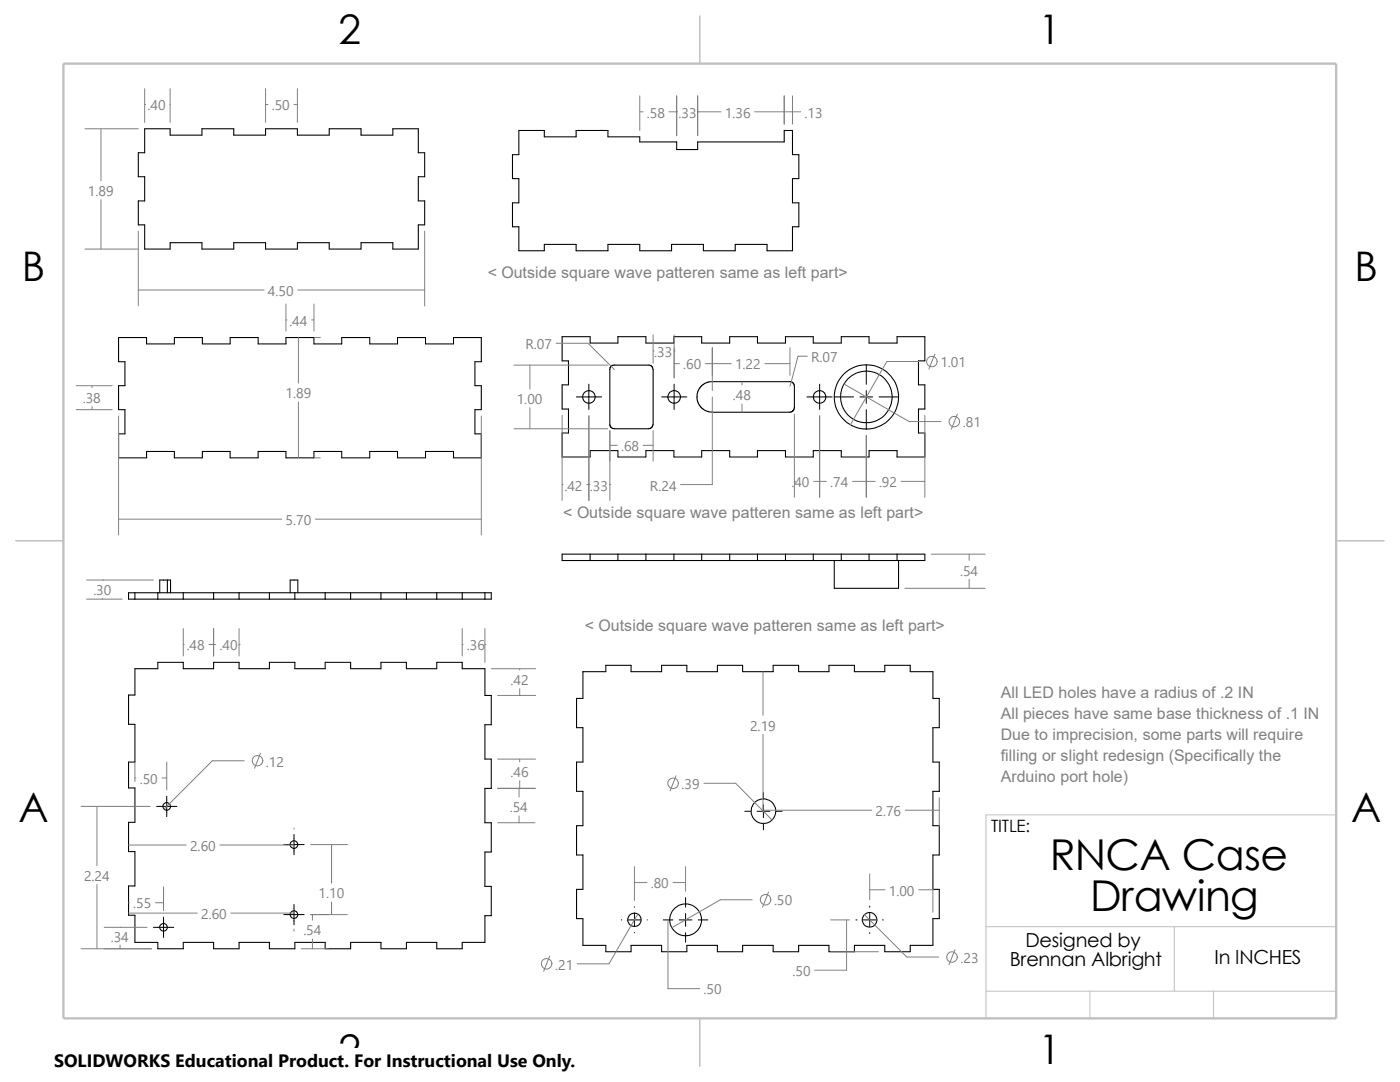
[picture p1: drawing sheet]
<svg xmlns="http://www.w3.org/2000/svg" width="279mm" height="216mm" viewBox="0 0 279 216" stroke-linecap="round" stroke-linejoin="round" font-family="sans-serif">
<path d="M266.7 162.6h-69.9v40.6M196.8 184.9h69.9M196.8 197.8h69.9M217.5 197.8v5.4M234.4 184.9v12.9M242.2 197.8v5.4" fill="none" stroke="#c0c0c0" stroke-width=".2"/>
<path d="M139.7 3.2v9.5M3.1 107.9h9.6M266.7 107.9h9.5M139.7 203.2v9.5" fill="none" stroke="#c0c0c0" stroke-width=".21"/>
<path d="M12.7 12.7h254v190.5h-254z" fill="none" stroke="#c0c0c0" stroke-width=".47"/>
<g fill="none" stroke="#000" stroke-width=".21">
<path d="M28.9 25.7h5.1v1.3h6.3v-1.3h6.4v1.3h6.3v-1.3h6.4v1.3h6.3v-1.3h6.4v1.3h6.3v-1.3h5.1v4.8h1.3v4.8h-1.3v4.8h1.3v4.8h-1.3v4.8h-5.1v-1.3h-6.3v1.3h-6.4v-1.3h-6.3v1.3h-6.4v-1.3h-6.3v1.3h-6.4v-1.3h-6.3v1.3h-5.1v-4.8h-1.3v-4.8h1.3v-4.8h-1.3v-4.8h1.3zM103.5 26h5.1v1.3h6.4v-1.3h6.3v1.3h6.4v1h7.3v1.5h4.2v-1.5h17.3v-2.3h1.7v4.9h1.2v4.7h-1.2v4.9h1.2v4.8h-1.2v4.7h-5.1v-1.2h-6.4v1.2h-6.3v-1.2h-6.4v1.2h-6.3v-1.2h-6.4v1.2h-6.3v-1.2h-6.4v1.2h-5.1v-4.7h-1.2v-4.8h1.2v-4.9h-1.2v-4.7h1.2zM23.7 67.4h5.6v1.2h5.5v-1.2h5.6v1.2h5.5v-1.2h5.6v1.2h5.6v-1.2h5.6v1.2h5.5v-1.2h5.6v1.2h5.5v-1.2h5.6v1.2h5.6v-1.2h5.6v4.8h-1.3v4.8h1.3v4.7h-1.3v4.9h1.3v4.8h-5.6v-1.3h-5.6v1.3h-5.6v-1.3h-5.5v1.3h-5.6v-1.3h-5.5v1.3h-5.6v-1.3h-5.6v1.3h-5.6v-1.3h-5.5v1.3h-5.6v-1.3h-5.5v1.3h-5.6v-4.8h1.2v-4.9h-1.2v-4.7h1.2v-4.8h-1.2zM112.2 67.2h5.6v1.3h5.5v-1.3h5.6v1.3h5.6v-1.3h5.5v1.3h5.6v-1.3h5.6v1.3h5.6v-1.3h5.5v1.3h5.6v-1.3h5.5v1.3h5.6v-1.3h5.6v4.8h-1.3v4.8h1.3v4.8h-1.3v4.8h1.3v4.8h-5.6v-1.3h-5.6v1.3h-5.5v-1.3h-5.6v1.3h-5.5v-1.3h-5.6v1.3h-5.6v-1.3h-5.6v1.3h-5.5v-1.3h-5.6v1.3h-5.6v-1.3h-5.5v1.3h-5.6v-4.8h1.3v-4.8h-1.3v-4.8h1.3v-4.8h-1.3zM122.6 72.8l-.6 .2-.3 .4v11.5l.1 .3 .8 .4h6.9l.5-.2 .3-.7v-11l-.1-.5-.5-.3h-7.1M139.8 77.2l.8-.7 1-.3h16.3l.5 .3 .1 .5v4.6l-.3 .5-.6 .2-16.2-.1-1.2-.7-.7-.8-.3-.6-.1-.9v-.7zM25.7 118.3h72.3v1.2h-72.3zM26.9 118.3v1.2M31.5 118.3v1.2M33.4 115.7h-1.5v2.6M33.4 115.7h.6v2.6M33.4 115.7v2.6"/>
<path d="M36.6 118.3v1.2M42.6 118.3v1.2M47.7 118.3v1.2M53.8 118.3v1.2M57.9 118.3v-2.6h1.5v2.6M58.8 118.3v1.2M64.9 118.3v1.2M70 118.3v1.2M76 118.3v1.2M81.1 118.3v1.2M87.2 118.3v1.2M92.2 118.3v1.2"/>
<path d="M96.8 118.3v1.2M112.2 110.6h72.4v1.2h-72.4zM117.8 110.6v1.2M123.3 110.6v1.2M128.9 110.6v1.2M134.5 110.6v1.2M140 110.6v1.2M145.6 110.6v1.2M151.2 110.6v1.2M156.8 110.6v1.2M162.3 110.6v1.2M166.5 111.8v5.6h12.8v-5.6"/>
<path d="M167.9 110.6v1.2M173.4 110.6v1.2M179 110.6v1.2M26.9 133.4h4.6v-1.2h5.1v1.2h6v-1.2h5.1v1.2h6.1v-1.2h5v1.2h6.1v-1.2h5.1v1.2h6v-1.2h5.1v1.2h6.1v-1.2h5v1.2h4.6v5.4h1.2v5.8h-1.2v6.9h1.2v5.8h-1.2v6.9h1.2v5.8h-1.2v6.9h1.2v5.8h-1.2v5.3h-4.6v1.3h-5v-1.3h-6.1v1.3h-5.1v-1.3h-6v1.3h-5.1v-1.3h-6.1v1.3h-5v-1.3h-6.1v1.3h-5.1v-1.3h-6v1.3h-5.1v-1.3h-4.6v-5.4h-1.2v-5.8h1.2v-6.9h-1.2v-5.8h1.2v-6.9h-1.2v-5.1h1.2v-7.6h-1.2v-5.8h1.2zM116.3 134h4.6v-1.2h5v1.2h6.1v-1.2h5.1v1.2h6.1v-1.2h5v1.2h6.1v-1.2h5.1v1.2h6v-1.2h5.1v1.2h6.1v-1.2h5.1v1.2h4.5v5.4h1.3v5.8h-1.3v6.9h1.3v5.8h-1.3v6.9h1.3v5.8h-1.3v6.9h1.3v5.8h-1.3v5.3h-4.5v1.3h-5.1v-1.3h-6.1v1.3h-5.1v-1.3h-6v1.3h-5.1v-1.3h-6.1v1.3h-5v-1.3h-6.1v1.3h-5.1v-1.3h-6.1v1.3h-5v-1.3h-4.6v-5.3h-1.2v-5.8h1.2v-6.9h-1.2v-5.8h1.2v-6.9h-1.2v-5.8h1.2v-6.9h-1.2v-5.8h1.2z"/>
<circle cx="117.5" cy="79.2" r="1.26"/>
<circle cx="134.6" cy="79.2" r="1.26"/>
<circle cx="163.6" cy="79.2" r="1.26"/>
<circle cx="172.9" cy="79.2" r="5.1"/>
<circle cx="172.9" cy="79.2" r="6.4"/>
<circle cx="33.3" cy="160.9" r=".76"/>
<circle cx="58.7" cy="168.5" r=".76"/>
<circle cx="152.4" cy="161.9" r="2.45"/>
<circle cx="32.6" cy="185" r=".76"/>
<circle cx="58.7" cy="182.5" r=".76"/>
<circle cx="126.6" cy="183.5" r="1.33"/>
<circle cx="136.8" cy="183.6" r="3.2"/>
<circle cx="173.5" cy="183.5" r="1.45"/>
</g>
<g fill="none" stroke="#808080" stroke-width=".2">
<path d="M28.9 17.7v6.7M34 17.7v6.7M53 17.7v6.7M59.4 17.7v6.7M127.7 19.1v6.9M135 19.1v8M139.2 19.1v8M156.5 19.1v5.7M158.2 19.1v5.7M17 25.7h10.6M20.2 25.7v10.4M20.2 39.8v9.9"/>
<path d="M28.9 20.9h.1M33.9 20.9h.1M53 20.9h.5M58.7 20.9h.7M127.7 22.3h.7M133.5 22.3h1.5M135 22.3h.1M139.2 22.3h.1M139.2 22.3h4.7M150.6 22.3h9.2M17 49.7h10.6M27.6 46.1v14.9"/>
<path d="M27.6 57.9h25.1M59.4 57.9h25.4M84.8 46.1v14.9M15.2 77h7.2M18.4 77v.3M57.1 63.8h.1M57.1 60.7v5.4M59.6 67.4v9.1M62.2 63.8h.5M62.7 60.7v5.4M62.7 67.4h1.2M102.6 72.9h18.7"/>
<path d="M105.7 72.9v4.7M111 68.5h6.3l5.3 5.2M130.3 70h.1M130.3 66.8v5.7M134.5 70h.1M134.5 72.6h1.1M134.5 66.8v8.6M140.8 72.6h5.1M142.2 69.4v8.5M142.2 79.2v17.5h-6.4M148.1 76.2v.6M152.7 72.6h4.9"/>
<path d="M157.6 69.4v5.5M161.1 71.1h-1.8l-1.7 5.9M168.4 76.6l13 7.5h6.4M183.3 72.1h-6.3l-7.3 12.7M186.6 70.7l-1.2 3M15.2 81.7h7.2M18.4 81.1v.6M23.7 83v23.8M59.6 80.2v11.2M62.7 91.4h1.2M96.1 83v23.8M102.6 85.6h18.7"/>
<path d="M105.7 81.4v4.2M112.2 96.7h.1M112.2 82.9v17M117.1 96.7h.4M117.5 96.7h.1M117.5 83v16.9M121.7 96.7h.1M121.7 85.9v14M121.7 88.9h1.5M128.4 88.9h1.9M130.3 85.9v6.1M148.1 80.6v1.7"/>
<path d="M158.5 96.1h.1M158.5 82.6v16.6M162.4 96.1h2.5M163.6 83v16.2M170.1 96.1h4.6M172.9 86.9v12.3M179.8 96.1h4.8M184.6 82.9v16.3M191.1 82.6l-1.2 3M17.3 115.7h13.3M17.3 119.5h7.1M20.4 115.7h.1"/>
<path d="M20.4 119.4v.1M23.7 103.6h32.5M62.9 103.6h33.2M180.6 117.4h16M185.8 110.6h10.8M193.4 110.6v1.2M193.4 115.6v1.8M36.6 128.6h.1M36.6 125.4v5.5M41.7 128.6h1.4M42.6 125.4v5.5M47.7 128.6h.1"/>
<path d="M47.7 125.4v5.5M92.2 128.6h.2M92.2 125.4v5.5M96.8 128.6h.1M96.8 125.4v6.8M98 133.4h8.9M99.3 138.8h7.6M103.7 133.4v.3M103.7 137.4v1.4M152.3 134v8.7M26.9 155.2h.2M26.9 152.1v3.9"/>
<path d="M32.3 155.2h1M33.3 152.1v5.5M48.7 151.8h-6.3l-9.7 9.7M52 150.3l-1.2 3M99.3 157.3h7.6M99.3 151.5h7.6M103.6 157.3v1.7M103.7 151.5v.5M103.7 155.8v1.5M134.9 154.8l-1.2 3M140.5 156.3h6.3l7.3 7.3M152.3 146.5v15.4"/>
<path d="M187.5 159.2v5.6M16.2 160.9h13.8M19.3 160.9v11.8M19.3 176.5v12.8M25.7 168.6h11.5M32.6 177v4.7M43.9 168.6h14.8M58.7 165.2v.2M62 168.5h7.3M66.2 168.5v7.7M99.3 164.2h7.5M103.6 162.8v1.4"/>
<path d="M126.6 172.9v6.8M126.6 176.1h2.5M134.3 176.1h2.5M136.8 172.9v4.9M150.1 179.5h-6.3l-9.7 5.6M152.4 161.7h21.5M153.4 178l-1.2 3M173.6 177.5h3M173.6 174.4v5.1M180.7 161.7h6.8M183.3 177.5h2.9M186.2 174.4v7.6"/>
<path d="M16.2 189.3h14M20.8 185h8.5M24 185h.1M24 188.6v.7M25.7 182.2h13.7M25.7 180.1h.1M31 180.1h1.6M46.1 182.2h12.6M58.7 185.4v.4M60.1 189.3h5.4M62 182.5h7.3M62.4 182.5v1.1"/>
<path d="M62.4 187.4v1.9M66.2 180v2.5M109.7 190.8l-1.2 3M127.3 182.4l-5.8 9.9h-6.3M133.3 183.6v13.7h6.4M165.8 183.6h3.7M165.8 189.9h9.5M169 183.6v10h-6.4M172.5 182.5l8.5 8.5h6.3M190.6 189.5l-1.2 3"/>
<circle cx="186" cy="72.1" r="1.05"/>
<circle cx="190.4" cy="84.1" r="1.07"/>
<circle cx="51.4" cy="151.8" r="1.06"/>
<circle cx="134.3" cy="156.3" r="1.05"/>
<circle cx="152.8" cy="179.5" r="1.05"/>
<circle cx="109.1" cy="192.3" r="1.06"/>
<circle cx="190" cy="191" r="1.07"/>
</g>
<g fill="none" stroke="#000" stroke-width=".2">
<path d="M115 79.2h5.1M117.5 76.7v5M132 79.2h5.1M134.5 76.7v5M161 79.2h5.1M163.6 76.7v5M166.5 79.2h3.8M171.6 79.2h2.6M172.9 72.8v3.9M172.9 77.9v2.6M175.4 79.2h3.9M172.9 81.7v3.9"/>
<path d="M33.3 158.9v4M152.4 158.2v1.1M31.2 160.9h4.1M56.6 168.5h4.1M58.7 166.5v4.1M136.8 179.1v1.9M148.6 161.9h1.2M151.1 161.9h2.5M152.4 160.6v2.6M152.4 164.4v1.2M154.9 161.9h1.2M30.6 185h4.1"/>
<path d="M32.6 183v4.1M56.6 182.5h4.1M58.7 180.5v4M124 183.6h.1M125.3 183.6h2.6M126.6 180.9v.1M126.6 182.3v2.5M126.6 186.1h.1M129.2 183.6h.1M132.4 183.6h1.9M135.6 183.6h2.5M136.8 182.3v2.5"/>
<path d="M136.8 186.1v1.9M139.4 183.6h1.9M170.8 183.6h.2M172.3 183.6h2.5M173.6 180.8v.2M173.6 182.3v2.5M173.6 186.1v.2M176.1 183.6h.2"/>
</g>
<path d="M10.8 209.2h104.1v6.7h-104.1z" fill="#fff"/>
<g font-size="8.5">
<text x="209.5" y="173.6">RNCA Case</text>
<text x="217.6" y="181.7">Drawing</text>
</g>
<g font-size="8.1">
<text x="67.6" y="8.8">2</text>
<text x="207.3" y="8.8">1</text>
<text x="4.4" y="56.1">B</text>
<text x="270.3" y="56.1">B</text>
<text x="3.7" y="164.1">A</text>
<text x="269.6" y="164.1">A</text>
<text x="67.6" y="212.3">2</text>
<text x="207.3" y="212.3">1</text>
</g>
<g font-size="3.9">
<text x="204.6" y="188.9">Designed by</text>
<text x="201.5" y="192.8">Brennan Albright</text>
<text x="242.4" y="192.4">In INCHES</text>
</g>
<text font-size="3.6" x="10.8" y="213">SOLIDWORKS Educational Product. For Instructional Use Only.</text>
<text font-size="3.4" x="197.8" y="166">TITLE:</text>
<g font-size="3.2" fill="#808080">
<text x="97.3" y="55.4">&lt; Outside square wave patteren same as left part&gt;</text>
<text x="112.4" y="103.3">&lt; Outside square wave patteren same as left part&gt;</text>
<text x="116.7" y="125.8">&lt; Outside square wave patteren same as left part&gt;</text>
<text x="199.7" y="139.4">All LED holes have a radius of .2 IN</text>
<text x="199.7" y="143.6">All pieces have same base thickness of .1 IN</text>
<text x="199.7" y="147.7">Due to imprecision, some parts will require</text>
<text x="199.7" y="151.9">filling or slight redesign (Specifically the</text>
<text x="199.7" y="156.1">Arduino port hole)</text>
</g>
<g font-size="2.8" fill="#808080">
<text x="29.5" y="22">.40</text>
<text x="54.2" y="22">.50</text>
<text x="129.1" y="23.5">.58</text>
<text x="135.4" y="23.5">.33</text>
<text x="144.7" y="23.5">1.36</text>
<text x="160.6" y="23.5">.13</text>
<text x="17.5" y="39.1">1.89</text>
<text x="53.5" y="59">4.50</text>
<text x="57.7" y="65">.44</text>
<text x="104.9" y="69.6">R.07</text>
<text x="130.6" y="71.2">.33</text>
<text x="136.4" y="73.7">.60</text>
<text x="146.7" y="73.7">1.22</text>
<text x="161.9" y="72.2">R.07</text>
<text x="187.7" y="73.3">1.01</text>
<text x="16.5" y="80.4">.38</text>
<text x="57" y="79.5">1.89</text>
<text x="103.1" y="80.6">1.00</text>
<text x="146.3" y="79.9">.48</text>
<text x="192.2" y="85.3">.81</text>
<text x="124" y="90">.68</text>
<text x="112.7" y="97.9">.42</text>
<text x="117.7" y="97.9">.33</text>
<text x="129.7" y="97.9">R.24</text>
<text x="158" y="97.2">.40</text>
<text x="165.7" y="97.2">.74</text>
<text x="175.4" y="97.2">.92</text>
<text x="57" y="104.7">5.70</text>
<text x="18.6" y="118.7">.30</text>
<text x="191.6" y="114.9">.54</text>
<text x="37.3" y="129.8">.48</text>
<text x="43.8" y="129.8">.40</text>
<text x="93.2" y="129.8">.36</text>
<text x="101.9" y="136.7">.42</text>
<text x="149.7" y="145.8">2.19</text>
<text x="53.1" y="153">.12</text>
<text x="101.9" y="155.1">.46</text>
<text x="27.9" y="156.4">.50</text>
<text x="136" y="157.4">.39</text>
<text x="101.7" y="162.1">.54</text>
<text x="174.7" y="162.8">2.76</text>
<text x="37.9" y="169.8">2.60</text>
<text x="16.8" y="175.8">2.24</text>
<text x="63.6" y="179.3">1.10</text>
<text x="129.9" y="177.2">.80</text>
<text x="177.4" y="178.7">1.00</text>
<text x="26.6" y="181.3">.55</text>
<text x="40.1" y="183.3">2.60</text>
<text x="154.5" y="180.7">.50</text>
<text x="22.1" y="187.9">.34</text>
<text x="60.5" y="186.6">.54</text>
<text x="110.8" y="193.5">.21</text>
<text x="158.2" y="194.7">.50</text>
<text x="191.7" y="192.2">.23</text>
<text x="140.4" y="198.4">.50</text>
</g>
</svg>
